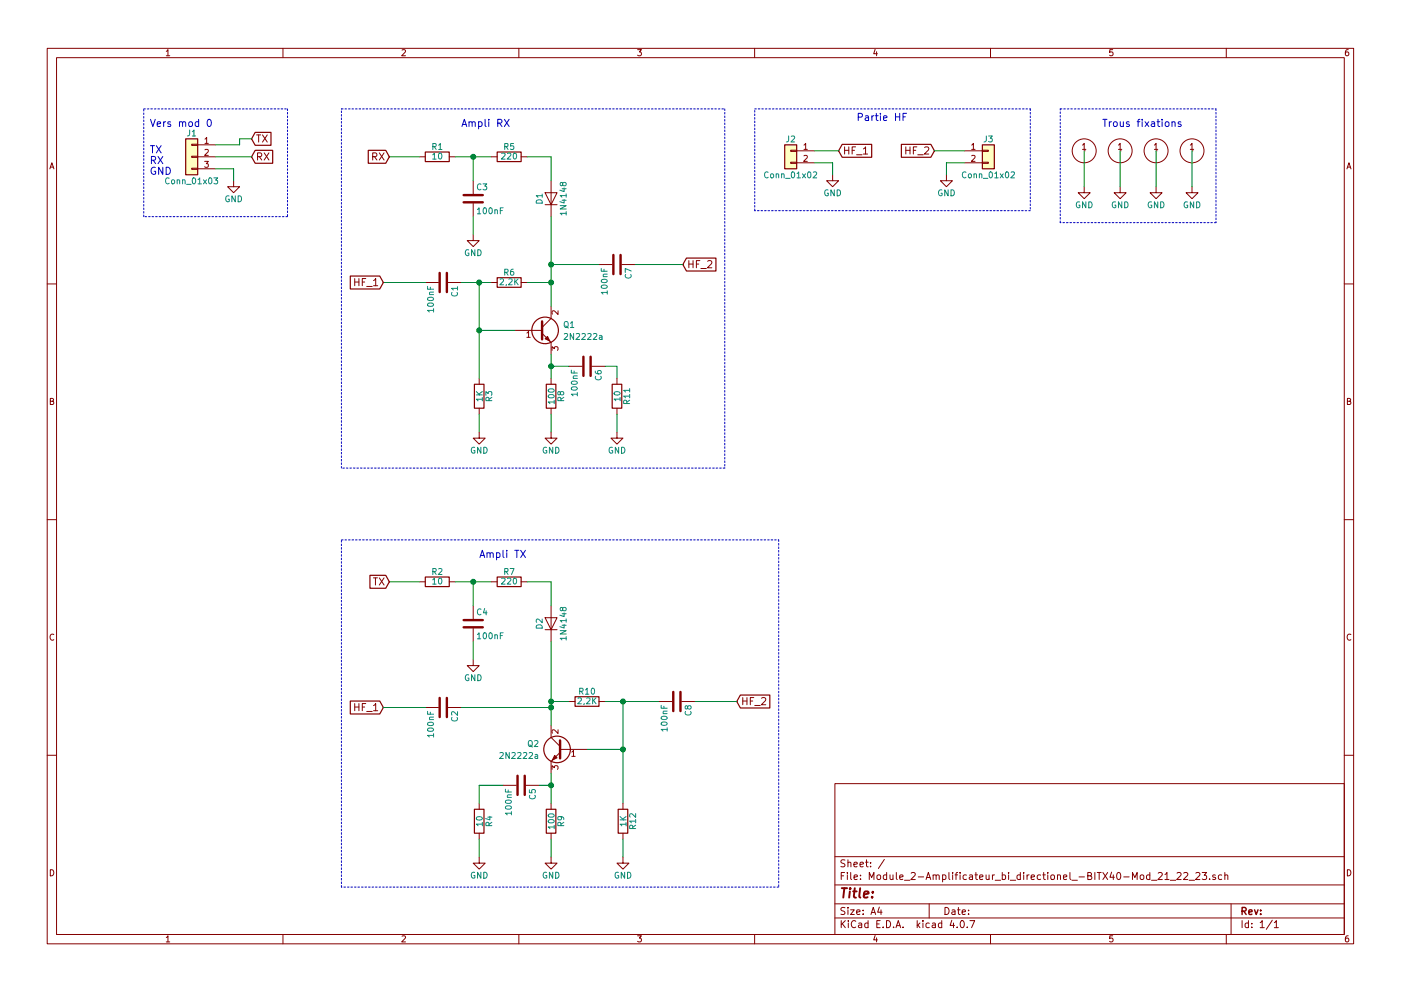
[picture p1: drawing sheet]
EESchema Schematic File Version 2
LIBS:power
LIBS:device
LIBS:switches
LIBS:relays
LIBS:motors
LIBS:transistors
LIBS:conn
LIBS:linear
LIBS:regul
LIBS:74xx
LIBS:cmos4000
LIBS:adc-dac
LIBS:memory
LIBS:xilinx
LIBS:microcontrollers
LIBS:dsp
LIBS:microchip
LIBS:analog_switches
LIBS:motorola
LIBS:texas
LIBS:intel
LIBS:audio
LIBS:interface
LIBS:digital-audio
LIBS:philips
LIBS:display
LIBS:cypress
LIBS:siliconi
LIBS:opto
LIBS:atmel
LIBS:contrib
LIBS:valves
LIBS:alex-library
LIBS:Module_2-Amplificateur_bi_directionel_-BITX40-Mod_21_22_23-cache
EELAYER 25 0
EELAYER END
$Descr A4 11693 8268
encoding utf-8
Sheet 1 1
Title ""
Date ""
Rev ""
Comp ""
Comment1 ""
Comment2 ""
Comment3 ""
Comment4 ""
$EndDescr
$Comp
L Conn_01x03 J1
U 1 1
P 1600 1300
F 0 "J1" H 1600 1500 50  0000 C CNN
F 1 "Conn_01x03" H 1600 1100 50  0000 C CNN
F 2 "alex-library:Connect-3pin" H 1600 1300 50  0001 C CNN
F 3 "" H 1600 1300 50  0001 C CNN
	1    1600 1300
	-1   0    0    -1  
$EndComp
Text Notes 1250 1450 0    60   ~ 0
TX\nRX\nGND
Text Notes 1250 1050 0    60   ~ 0
Vers mod 0
$Comp
L GND #PWR01
U 1 1
P 1950 1500
F 0 "#PWR01" H 1950 1250 50  0001 C CNN
F 1 "GND" H 1950 1350 50  0000 C CNN
F 2 "" H 1950 1500 50  0001 C CNN
F 3 "" H 1950 1500 50  0001 C CNN
	1    1950 1500
	1    0    0    -1  
$EndComp
Wire Wire Line
	1800 1400 1950 1400
Wire Wire Line
	1950 1400 1950 1500
Text GLabel 2100 1150 2    60   Input ~ 0
TX
Text GLabel 2100 1300 2    60   Input ~ 0
RX
Wire Wire Line
	1800 1300 2100 1300
Wire Wire Line
	1800 1200 2000 1200
Wire Wire Line
	2000 1200 2000 1150
Wire Wire Line
	2000 1150 2100 1150
Wire Notes Line
	1200 900  2400 900 
Wire Notes Line
	2400 900  2400 1800
Wire Notes Line
	2400 1800 1200 1800
Wire Notes Line
	1200 1800 1200 900 
$Comp
L R R1
U 1 1
P 3650 1300
F 0 "R1" V 3730 1300 50  0000 C CNN
F 1 "10" V 3650 1300 50  0000 C CNN
F 2 "alex-library:R_Axial_Long6.3mm_Dia2.5mm_Pas15.24mm_Horizontal" V 3580 1300 50  0001 C CNN
F 3 "" H 3650 1300 50  0001 C CNN
	1    3650 1300
	0    -1   -1   0   
$EndComp
$Comp
L R R5
U 1 1
P 4250 1300
F 0 "R5" V 4330 1300 50  0000 C CNN
F 1 "220" V 4250 1300 50  0000 C CNN
F 2 "alex-library:R_Axial_Long6.3mm_Dia2.5mm_Pas15.24mm_Horizontal" V 4180 1300 50  0001 C CNN
F 3 "" H 4250 1300 50  0001 C CNN
	1    4250 1300
	0    -1   -1   0   
$EndComp
$Comp
L C C3
U 1 1
P 3950 1650
F 0 "C3" H 3975 1750 50  0000 L CNN
F 1 "100nF" H 3975 1550 50  0000 L CNN
F 2 "alex-library:C-P_5.08-L_7.5-H_6-P_2.5" H 3988 1500 50  0001 C CNN
F 3 "" H 3950 1650 50  0001 C CNN
	1    3950 1650
	1    0    0    -1  
$EndComp
$Comp
L D D1
U 1 1
P 4600 1650
F 0 "D1" H 4600 1750 50  0000 C CNN
F 1 "1N4148" H 4600 1550 50  0000 C CNN
F 2 "alex-library:D_DO-35_SOD27_P12.70mm_Horizontal" H 4600 1650 50  0001 C CNN
F 3 "" H 4600 1650 50  0001 C CNN
	1    4600 1650
	0    -1   -1   0   
$EndComp
Wire Wire Line
	3250 1300 3500 1300
Text GLabel 3250 1300 0    60   Input ~ 0
RX
Wire Wire Line
	3800 1300 4100 1300
Wire Wire Line
	3950 1300 3950 1500
Connection ~ 3950 1300
Wire Wire Line
	4400 1300 4600 1300
Wire Wire Line
	4600 1300 4600 1500
$Comp
L GND #PWR02
U 1 1
P 3950 1950
F 0 "#PWR02" H 3950 1700 50  0001 C CNN
F 1 "GND" H 3950 1800 50  0000 C CNN
F 2 "" H 3950 1950 50  0001 C CNN
F 3 "" H 3950 1950 50  0001 C CNN
	1    3950 1950
	1    0    0    -1  
$EndComp
Wire Wire Line
	3950 1800 3950 1950
$Comp
L Q_NPN_BCE Q1
U 1 1
P 4500 2750
F 0 "Q1" H 4700 2800 50  0000 L CNN
F 1 "2N2222a" H 4700 2700 50  0000 L CNN
F 2 "alex-library:TO-18-3" H 4700 2850 50  0001 C CNN
F 3 "" H 4500 2750 50  0001 C CNN
	1    4500 2750
	1    0    0    -1  
$EndComp
$Comp
L R R6
U 1 1
P 4250 2350
F 0 "R6" V 4330 2350 50  0000 C CNN
F 1 "2,2K" V 4250 2350 50  0000 C CNN
F 2 "alex-library:R_Axial_Long6.3mm_Dia2.5mm_Pas15.24mm_Horizontal" V 4180 2350 50  0001 C CNN
F 3 "" H 4250 2350 50  0001 C CNN
	1    4250 2350
	0    -1   -1   0   
$EndComp
$Comp
L C C7
U 1 1
P 5150 2200
F 0 "C7" H 5175 2300 50  0000 L CNN
F 1 "100nF" H 5175 2100 50  0000 L CNN
F 2 "alex-library:C-P_5.08-L_7.5-H_6-P_2.5" H 5188 2050 50  0001 C CNN
F 3 "" H 5150 2200 50  0001 C CNN
	1    5150 2200
	0    1    1    0   
$EndComp
Wire Wire Line
	4600 1800 4600 2550
Wire Wire Line
	4400 2350 4600 2350
Connection ~ 4600 2350
Wire Wire Line
	5000 2200 4600 2200
Connection ~ 4600 2200
$Comp
L C C6
U 1 1
P 4900 3050
F 0 "C6" H 4925 3150 50  0000 L CNN
F 1 "100nF" H 4925 2950 50  0000 L CNN
F 2 "alex-library:C-P_5.08-L_7.5-H_6-P_2.5" H 4938 2900 50  0001 C CNN
F 3 "" H 4900 3050 50  0001 C CNN
	1    4900 3050
	0    1    1    0   
$EndComp
$Comp
L C C1
U 1 1
P 3700 2350
F 0 "C1" H 3725 2450 50  0000 L CNN
F 1 "100nF" H 3725 2250 50  0000 L CNN
F 2 "alex-library:C-P_5.08-L_7.5-H_6-P_2.5" H 3738 2200 50  0001 C CNN
F 3 "" H 3700 2350 50  0001 C CNN
	1    3700 2350
	0    1    1    0   
$EndComp
$Comp
L R R3
U 1 1
P 4000 3300
F 0 "R3" V 4080 3300 50  0000 C CNN
F 1 "1K" V 4000 3300 50  0000 C CNN
F 2 "alex-library:R_Axial_Long6.3mm_Dia2.5mm_Pas15.24mm_Horizontal" V 3930 3300 50  0001 C CNN
F 3 "" H 4000 3300 50  0001 C CNN
	1    4000 3300
	1    0    0    -1  
$EndComp
$Comp
L GND #PWR03
U 1 1
P 4000 3600
F 0 "#PWR03" H 4000 3350 50  0001 C CNN
F 1 "GND" H 4000 3450 50  0000 C CNN
F 2 "" H 4000 3600 50  0001 C CNN
F 3 "" H 4000 3600 50  0001 C CNN
	1    4000 3600
	1    0    0    -1  
$EndComp
$Comp
L R R8
U 1 1
P 4600 3300
F 0 "R8" V 4680 3300 50  0000 C CNN
F 1 "100" V 4600 3300 50  0000 C CNN
F 2 "alex-library:R_Axial_Long6.3mm_Dia2.5mm_Pas15.24mm_Horizontal" V 4530 3300 50  0001 C CNN
F 3 "" H 4600 3300 50  0001 C CNN
	1    4600 3300
	1    0    0    -1  
$EndComp
$Comp
L GND #PWR04
U 1 1
P 4600 3600
F 0 "#PWR04" H 4600 3350 50  0001 C CNN
F 1 "GND" H 4600 3450 50  0000 C CNN
F 2 "" H 4600 3600 50  0001 C CNN
F 3 "" H 4600 3600 50  0001 C CNN
	1    4600 3600
	1    0    0    -1  
$EndComp
$Comp
L R R11
U 1 1
P 5150 3300
F 0 "R11" V 5230 3300 50  0000 C CNN
F 1 "10" V 5150 3300 50  0000 C CNN
F 2 "alex-library:R_Axial_Long6.3mm_Dia2.5mm_Pas15.24mm_Horizontal" V 5080 3300 50  0001 C CNN
F 3 "" H 5150 3300 50  0001 C CNN
	1    5150 3300
	1    0    0    -1  
$EndComp
$Comp
L GND #PWR05
U 1 1
P 5150 3600
F 0 "#PWR05" H 5150 3350 50  0001 C CNN
F 1 "GND" H 5150 3450 50  0000 C CNN
F 2 "" H 5150 3600 50  0001 C CNN
F 3 "" H 5150 3600 50  0001 C CNN
	1    5150 3600
	1    0    0    -1  
$EndComp
Wire Wire Line
	5150 3450 5150 3600
Wire Wire Line
	4600 3450 4600 3600
Wire Wire Line
	4000 3450 4000 3600
Wire Wire Line
	4000 2350 4000 3150
Wire Wire Line
	4000 2750 4300 2750
Wire Wire Line
	3850 2350 4100 2350
Connection ~ 4000 2750
Connection ~ 4000 2350
Wire Wire Line
	4600 2950 4600 3150
Wire Wire Line
	4600 3050 4750 3050
Wire Wire Line
	5050 3050 5150 3050
Wire Wire Line
	5150 3050 5150 3150
Connection ~ 4600 3050
$Comp
L R R2
U 1 1
P 3650 4850
F 0 "R2" V 3730 4850 50  0000 C CNN
F 1 "10" V 3650 4850 50  0000 C CNN
F 2 "alex-library:R_Axial_Long6.3mm_Dia2.5mm_Pas15.24mm_Horizontal" V 3580 4850 50  0001 C CNN
F 3 "" H 3650 4850 50  0001 C CNN
	1    3650 4850
	0    -1   -1   0   
$EndComp
$Comp
L R R7
U 1 1
P 4250 4850
F 0 "R7" V 4330 4850 50  0000 C CNN
F 1 "220" V 4250 4850 50  0000 C CNN
F 2 "alex-library:R_Axial_Long6.3mm_Dia2.5mm_Pas15.24mm_Horizontal" V 4180 4850 50  0001 C CNN
F 3 "" H 4250 4850 50  0001 C CNN
	1    4250 4850
	0    -1   -1   0   
$EndComp
$Comp
L C C4
U 1 1
P 3950 5200
F 0 "C4" H 3975 5300 50  0000 L CNN
F 1 "100nF" H 3975 5100 50  0000 L CNN
F 2 "alex-library:C-P_5.08-L_7.5-H_6-P_2.5" H 3988 5050 50  0001 C CNN
F 3 "" H 3950 5200 50  0001 C CNN
	1    3950 5200
	1    0    0    -1  
$EndComp
$Comp
L D D2
U 1 1
P 4600 5200
F 0 "D2" H 4600 5300 50  0000 C CNN
F 1 "1N4148" H 4600 5100 50  0000 C CNN
F 2 "alex-library:D_DO-35_SOD27_P12.70mm_Horizontal" H 4600 5200 50  0001 C CNN
F 3 "" H 4600 5200 50  0001 C CNN
	1    4600 5200
	0    -1   -1   0   
$EndComp
Wire Wire Line
	3250 4850 3500 4850
Text GLabel 3250 4850 0    60   Input ~ 0
TX
Wire Wire Line
	3800 4850 4100 4850
Wire Wire Line
	3950 4850 3950 5050
Connection ~ 3950 4850
Wire Wire Line
	4400 4850 4600 4850
Wire Wire Line
	4600 4850 4600 5050
$Comp
L GND #PWR06
U 1 1
P 3950 5500
F 0 "#PWR06" H 3950 5250 50  0001 C CNN
F 1 "GND" H 3950 5350 50  0000 C CNN
F 2 "" H 3950 5500 50  0001 C CNN
F 3 "" H 3950 5500 50  0001 C CNN
	1    3950 5500
	1    0    0    -1  
$EndComp
Wire Wire Line
	3950 5350 3950 5500
$Comp
L Q_NPN_BCE Q2
U 1 1
P 4700 6250
F 0 "Q2" H 4900 6300 50  0000 L CNN
F 1 "2N2222a" H 4900 6200 50  0000 L CNN
F 2 "alex-library:TO-18-3" H 4900 6350 50  0001 C CNN
F 3 "" H 4700 6250 50  0001 C CNN
	1    4700 6250
	-1   0    0    -1  
$EndComp
$Comp
L R R10
U 1 1
P 4900 5850
F 0 "R10" V 4980 5850 50  0000 C CNN
F 1 "2,2K" V 4900 5850 50  0000 C CNN
F 2 "alex-library:R_Axial_Long6.3mm_Dia2.5mm_Pas15.24mm_Horizontal" V 4830 5850 50  0001 C CNN
F 3 "" H 4900 5850 50  0001 C CNN
	1    4900 5850
	0    -1   -1   0   
$EndComp
$Comp
L C C8
U 1 1
P 5650 5850
F 0 "C8" H 5675 5950 50  0000 L CNN
F 1 "100nF" H 5675 5750 50  0000 L CNN
F 2 "alex-library:C-P_5.08-L_7.5-H_6-P_2.5" H 5688 5700 50  0001 C CNN
F 3 "" H 5650 5850 50  0001 C CNN
	1    5650 5850
	0    1    1    0   
$EndComp
$Comp
L C C5
U 1 1
P 4350 6550
F 0 "C5" H 4375 6650 50  0000 L CNN
F 1 "100nF" H 4375 6450 50  0000 L CNN
F 2 "alex-library:C-P_5.08-L_7.5-H_6-P_2.5" H 4388 6400 50  0001 C CNN
F 3 "" H 4350 6550 50  0001 C CNN
	1    4350 6550
	0    1    1    0   
$EndComp
$Comp
L C C2
U 1 1
P 3700 5900
F 0 "C2" H 3725 6000 50  0000 L CNN
F 1 "100nF" H 3725 5800 50  0000 L CNN
F 2 "alex-library:C-P_5.08-L_7.5-H_6-P_2.5" H 3738 5750 50  0001 C CNN
F 3 "" H 3700 5900 50  0001 C CNN
	1    3700 5900
	0    1    1    0   
$EndComp
$Comp
L R R12
U 1 1
P 5200 6850
F 0 "R12" V 5280 6850 50  0000 C CNN
F 1 "1K" V 5200 6850 50  0000 C CNN
F 2 "alex-library:R_Axial_Long6.3mm_Dia2.5mm_Pas15.24mm_Horizontal" V 5130 6850 50  0001 C CNN
F 3 "" H 5200 6850 50  0001 C CNN
	1    5200 6850
	1    0    0    -1  
$EndComp
$Comp
L GND #PWR07
U 1 1
P 5200 7150
F 0 "#PWR07" H 5200 6900 50  0001 C CNN
F 1 "GND" H 5200 7000 50  0000 C CNN
F 2 "" H 5200 7150 50  0001 C CNN
F 3 "" H 5200 7150 50  0001 C CNN
	1    5200 7150
	1    0    0    -1  
$EndComp
$Comp
L R R9
U 1 1
P 4600 6850
F 0 "R9" V 4680 6850 50  0000 C CNN
F 1 "100" V 4600 6850 50  0000 C CNN
F 2 "alex-library:R_Axial_Long6.3mm_Dia2.5mm_Pas15.24mm_Horizontal" V 4530 6850 50  0001 C CNN
F 3 "" H 4600 6850 50  0001 C CNN
	1    4600 6850
	1    0    0    -1  
$EndComp
$Comp
L GND #PWR08
U 1 1
P 4600 7150
F 0 "#PWR08" H 4600 6900 50  0001 C CNN
F 1 "GND" H 4600 7000 50  0000 C CNN
F 2 "" H 4600 7150 50  0001 C CNN
F 3 "" H 4600 7150 50  0001 C CNN
	1    4600 7150
	1    0    0    -1  
$EndComp
$Comp
L R R4
U 1 1
P 4000 6850
F 0 "R4" V 4080 6850 50  0000 C CNN
F 1 "10" V 4000 6850 50  0000 C CNN
F 2 "alex-library:R_Axial_Long6.3mm_Dia2.5mm_Pas15.24mm_Horizontal" V 3930 6850 50  0001 C CNN
F 3 "" H 4000 6850 50  0001 C CNN
	1    4000 6850
	1    0    0    -1  
$EndComp
$Comp
L GND #PWR09
U 1 1
P 4000 7150
F 0 "#PWR09" H 4000 6900 50  0001 C CNN
F 1 "GND" H 4000 7000 50  0000 C CNN
F 2 "" H 4000 7150 50  0001 C CNN
F 3 "" H 4000 7150 50  0001 C CNN
	1    4000 7150
	1    0    0    -1  
$EndComp
Wire Wire Line
	4000 7000 4000 7150
Wire Wire Line
	4600 7000 4600 7150
Wire Wire Line
	5200 7000 5200 7150
Wire Wire Line
	4600 5350 4600 6050
Wire Wire Line
	4600 5850 4750 5850
Connection ~ 4600 5850
Wire Wire Line
	5050 5850 5500 5850
Wire Wire Line
	5200 5850 5200 6700
Wire Wire Line
	5200 6250 4900 6250
Connection ~ 5200 6250
Wire Wire Line
	4600 6450 4600 6700
Wire Wire Line
	4500 6550 4600 6550
Connection ~ 4600 6550
Wire Wire Line
	4200 6550 4000 6550
Wire Wire Line
	4000 6550 4000 6700
Wire Wire Line
	3850 5900 4600 5900
Connection ~ 4600 5900
Connection ~ 5200 5850
Wire Wire Line
	3550 2350 3200 2350
Text GLabel 3200 2350 0    60   Input ~ 0
HF_1
Text GLabel 3200 5900 0    60   Input ~ 0
HF_1
Wire Wire Line
	3200 5900 3550 5900
Text GLabel 6150 5850 2    60   Input ~ 0
HF_2
Wire Wire Line
	5800 5850 6150 5850
Text GLabel 5700 2200 2    60   Input ~ 0
HF_2
Wire Wire Line
	5300 2200 5700 2200
$Comp
L Conn_01x02 J3
U 1 1
P 8250 1250
F 0 "J3" H 8250 1350 50  0000 C CNN
F 1 "Conn_01x02" H 8250 1050 50  0000 C CNN
F 2 "alex-library:Connect-2pin" H 8250 1250 50  0001 C CNN
F 3 "" H 8250 1250 50  0001 C CNN
	1    8250 1250
	1    0    0    -1  
$EndComp
$Comp
L Conn_01x02 J2
U 1 1
P 6600 1250
F 0 "J2" H 6600 1350 50  0000 C CNN
F 1 "Conn_01x02" H 6600 1050 50  0000 C CNN
F 2 "alex-library:Connect-2pin" H 6600 1250 50  0001 C CNN
F 3 "" H 6600 1250 50  0001 C CNN
	1    6600 1250
	-1   0    0    -1  
$EndComp
$Comp
L GND #PWR010
U 1 1
P 6950 1450
F 0 "#PWR010" H 6950 1200 50  0001 C CNN
F 1 "GND" H 6950 1300 50  0000 C CNN
F 2 "" H 6950 1450 50  0001 C CNN
F 3 "" H 6950 1450 50  0001 C CNN
	1    6950 1450
	1    0    0    -1  
$EndComp
$Comp
L GND #PWR011
U 1 1
P 7900 1450
F 0 "#PWR011" H 7900 1200 50  0001 C CNN
F 1 "GND" H 7900 1300 50  0000 C CNN
F 2 "" H 7900 1450 50  0001 C CNN
F 3 "" H 7900 1450 50  0001 C CNN
	1    7900 1450
	1    0    0    -1  
$EndComp
Wire Wire Line
	6800 1350 6950 1350
Wire Wire Line
	6950 1350 6950 1450
Wire Wire Line
	8050 1350 7900 1350
Wire Wire Line
	7900 1350 7900 1450
Text GLabel 7000 1250 2    60   Input ~ 0
HF_1
Text GLabel 7800 1250 0    60   Input ~ 0
HF_2
Wire Wire Line
	7800 1250 8050 1250
Wire Wire Line
	6800 1250 7000 1250
Text Notes 7150 1000 0    60   ~ 0
Partie HF
Wire Notes Line
	6300 900  8600 900 
Wire Notes Line
	8600 900  8600 1750
Wire Notes Line
	8600 1750 6300 1750
Wire Notes Line
	6300 1750 6300 900 
Text Notes 3850 1050 0    60   ~ 0
Ampli RX
Text Notes 4000 4650 0    60   ~ 0
Ampli TX
Wire Notes Line
	2850 900  6050 900 
Wire Notes Line
	6050 900  6050 3900
Wire Notes Line
	6050 3900 2850 3900
Wire Notes Line
	2850 3900 2850 900 
Wire Notes Line
	2850 4500 6500 4500
Wire Notes Line
	6500 4500 6500 7400
Wire Notes Line
	6500 7400 2850 7400
Wire Notes Line
	2850 7400 2850 4500
$Comp
L M3-Hole H1
U 1 1
P 9050 1250
F 0 "H1" H 9050 1100 60  0001 C CNN
F 1 "M3-Hole" H 9100 1400 60  0001 C CNN
F 2 "alex-library:M3-Hole" H 9100 1300 60  0001 C CNN
F 3 "" H 9050 1250 60  0001 C CNN
	1    9050 1250
	1    0    0    -1  
$EndComp
$Comp
L M3-Hole H2
U 1 1
P 9350 1250
F 0 "H2" H 9350 1100 60  0001 C CNN
F 1 "M3-Hole" H 9400 1400 60  0001 C CNN
F 2 "alex-library:M3-Hole" H 9400 1300 60  0001 C CNN
F 3 "" H 9350 1250 60  0001 C CNN
	1    9350 1250
	1    0    0    -1  
$EndComp
$Comp
L M3-Hole H3
U 1 1
P 9650 1250
F 0 "H3" H 9650 1100 60  0001 C CNN
F 1 "M3-Hole" H 9700 1400 60  0001 C CNN
F 2 "alex-library:M3-Hole" H 9700 1300 60  0001 C CNN
F 3 "" H 9650 1250 60  0001 C CNN
	1    9650 1250
	1    0    0    -1  
$EndComp
$Comp
L M3-Hole H4
U 1 1
P 9950 1250
F 0 "H4" H 9950 1100 60  0001 C CNN
F 1 "M3-Hole" H 10000 1400 60  0001 C CNN
F 2 "alex-library:M3-Hole" H 10000 1300 60  0001 C CNN
F 3 "" H 9950 1250 60  0001 C CNN
	1    9950 1250
	1    0    0    -1  
$EndComp
$Comp
L GND #PWR012
U 1 1
P 9050 1550
F 0 "#PWR012" H 9050 1300 50  0001 C CNN
F 1 "GND" H 9050 1400 50  0000 C CNN
F 2 "" H 9050 1550 50  0001 C CNN
F 3 "" H 9050 1550 50  0001 C CNN
	1    9050 1550
	1    0    0    -1  
$EndComp
$Comp
L GND #PWR013
U 1 1
P 9350 1550
F 0 "#PWR013" H 9350 1300 50  0001 C CNN
F 1 "GND" H 9350 1400 50  0000 C CNN
F 2 "" H 9350 1550 50  0001 C CNN
F 3 "" H 9350 1550 50  0001 C CNN
	1    9350 1550
	1    0    0    -1  
$EndComp
$Comp
L GND #PWR014
U 1 1
P 9650 1550
F 0 "#PWR014" H 9650 1300 50  0001 C CNN
F 1 "GND" H 9650 1400 50  0000 C CNN
F 2 "" H 9650 1550 50  0001 C CNN
F 3 "" H 9650 1550 50  0001 C CNN
	1    9650 1550
	1    0    0    -1  
$EndComp
$Comp
L GND #PWR015
U 1 1
P 9950 1550
F 0 "#PWR015" H 9950 1300 50  0001 C CNN
F 1 "GND" H 9950 1400 50  0000 C CNN
F 2 "" H 9950 1550 50  0001 C CNN
F 3 "" H 9950 1550 50  0001 C CNN
	1    9950 1550
	1    0    0    -1  
$EndComp
Wire Wire Line
	9050 1250 9050 1550
Wire Wire Line
	9350 1250 9350 1550
Wire Wire Line
	9650 1250 9650 1550
Wire Wire Line
	9950 1250 9950 1550
Text Notes 9200 1050 0    60   ~ 0
Trous fixations
Wire Notes Line
	8850 900  10150 900 
Wire Notes Line
	10150 900  10150 1850
Wire Notes Line
	10150 1850 8850 1850
Wire Notes Line
	8850 1850 8850 900 
$EndSCHEMATC
